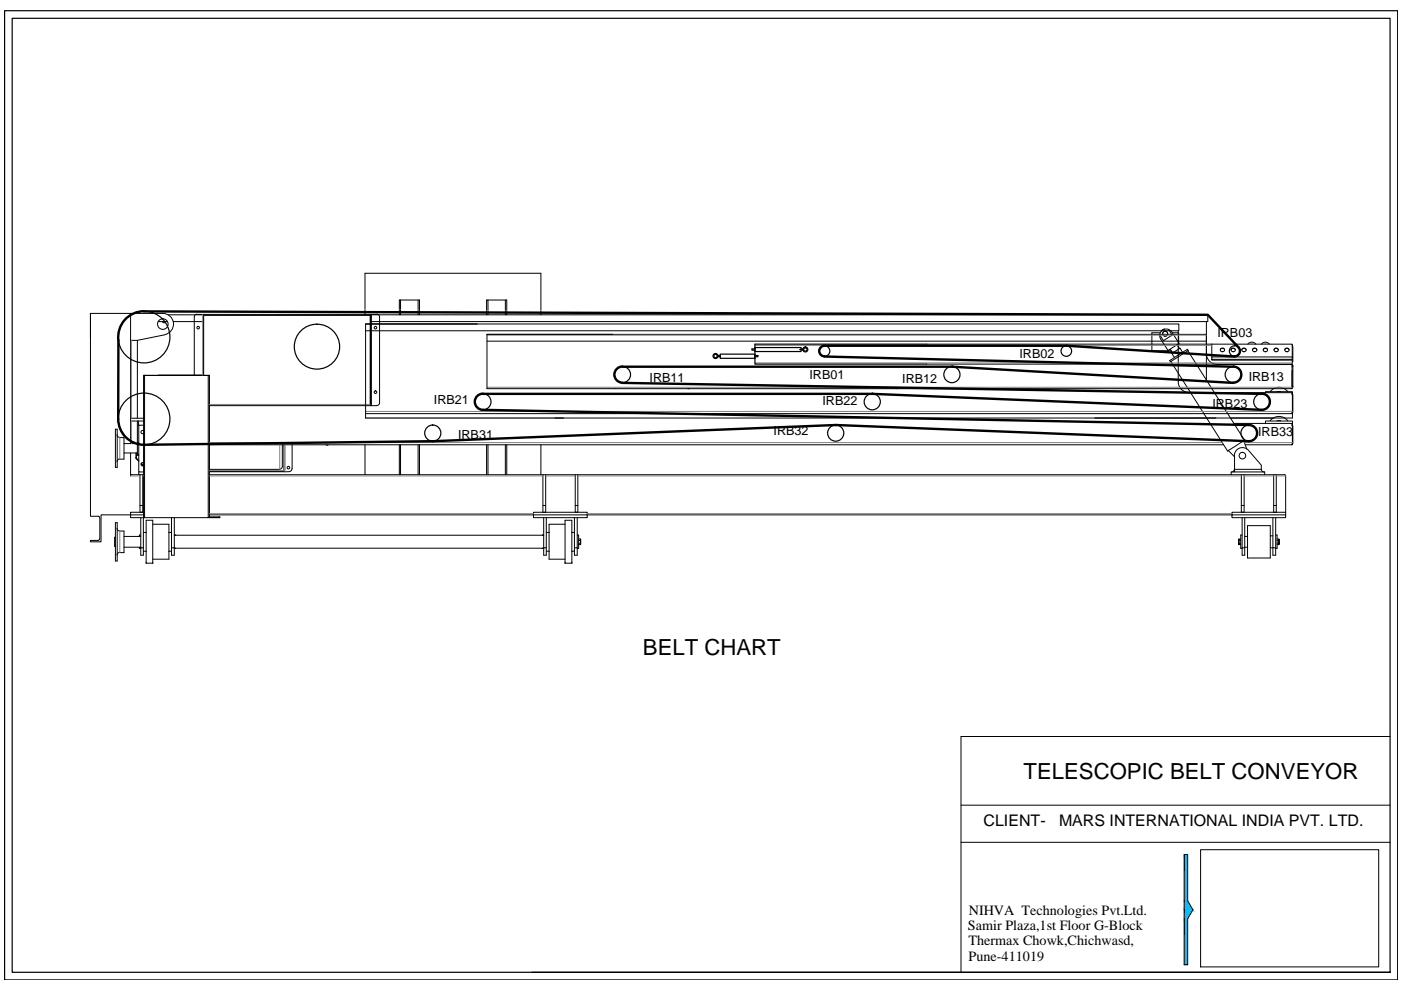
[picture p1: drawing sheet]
<svg xmlns="http://www.w3.org/2000/svg" width="297mm" height="210mm" viewBox="0 0 297 210" stroke-linecap="round" stroke-linejoin="round" font-family="sans-serif">
<!-- layer: 0 -->
<g fill="none" stroke="#000" stroke-width=".21">
<path d="M19.2 66.4v5.1M27.7 66.4h6.8M29.1 72.2v16.5M30.4 79.6h.2zM30.4 79.6v30.2h.2M30.6 79.6h13.6h-13.6M30.6 79.6v30.2M33.5 68.2h2M34.4 68.2l.4 .2 .4-.2M34.5 66.4a2.26 2.26 0 0 1 2.3 2.1 2.26 2.26 0 0 1-1.8 2.4M35 71l-5.9 1.2h-1.4M35.6 66.7h7.4"/>
<path d="M36.7 68.2h6.3M41.8 66.6l-.3 .1-.3 .5v12.3M41.8 66.7h36.7M43.1 79.5l-9.5 .1M43.1 66.9v12.7M44.2 79.6h.2h-.2v30.2h-13.6M44.4 79.6v30.2h-.2M77.4 65.6v-7.7h37.3v7.8M77.4 65.8v.9M77.5 70.1h172.4v-1.4h-172.4v19.9M78.6 66.9v-.2l-.1 .2h-35.4v-.2l.1 12.9M78.6 66.7h.1v19.3h-.1"/>
<path d="M78.7 66.7h177.4v1.5h-177.4M78.7 66.7h1.2M79.9 66.6l.3 .1 .3 .5v18.2l-.3 .5-.3 .1M84.7 65.8v.9M84.9 63.6h4v2M84.9 63.6h-.2v2M84.9 63.6v2M84.9 65.8v.9M88.6 63.6v2M88.6 65.8v.9M88.9 65.8v.9M103.2 65.7v-2.1h.3v2.1"/>
<path d="M103.2 65.9v.8M103.3 70.9h152.5v1.4h-152.5M103.3 70.9v11.5h42.9M103.3 70.9h26.6M103.5 63.6h3.9v2.1M103.5 65.9v.8M107.1 63.6v2.1M107.1 65.9v.8M107.4 65.9v.8M114.7 65.9v.8M196.5 73h60.4M246 70.6h-1.8v3.8h4.1"/>
<path d="M246.3 70.2a1.43 1.43 0 0 1 2.2 .2l1.5 2.4-2.3 1.5-1.7-2.7-.1-.9zM246.9 69.8l-.7 .4M247.7 69.8l.8 1.3-1.1 .7-.7 .4-.8-1.2M248 76.4l3.7-2.3 .2 .2-3.7 2.4zM248.1 74l.5 .8M248.6 70.6h1.3v2.1M249.6 73.1l.5 .8M249.8 70.1v10.9M249.9 72.9v.8M250.7 74.7l-.5-.9-1.7 1.1 .5 .9M251.8 74.4l12.1 19-3.6 2.2-12.1-18.9M255.8 75a2.26 2.26 0 0 0 2.2 2.2"/>
<path d="M255.8 68.2v12.4M256.9 75.7h17.1v.5h-17.1zM256.9 76.2v.2h17.1v-.2M256.9 73h17.1v2.7M256.9 73v2.7M258.1 77.3h15.8v5.1h-128.1M258.7 74.2l.3-.3h.5l.1 .3M261 74.2l.3-.3h.5l.1 .3M263.3 74.2l.3-.3h.4l.2 .3M265.6 74.2a.47 .47 0 0 1 .4-.3 .47 .47 0 0 1 .5 .3M266.2 72.9a1.08 1.08 0 0 0-1.6 0M267.8 74.2l.3-.3h.5l.1 .3"/>
<path d="M269.1 72.9a1.08 1.08 0 0 0-1.6 0M270.1 74.2a.45 .45 0 0 1 .5-.3 .45 .45 0 0 1 .4 .3M272.4 74.2l.3-.3h.5l.1 .3M273.9 77.3l.2 .3M273.9 77.6h.2v4.3M273.9 78.6v3.3h.2M273.9 77.8h.2M274 73.2l.1 3.5-.1 .3M274 76.4v.8h-77.5M24.5 91h.3v8.1h-.3zM24.8 92.2l.3 .5 1.2 .1v4.6h-.9M25.4 97.3l-.3 .1-.3 .5"/>
<path d="M26.3 94.1h2.8M26.3 96h2.8M27.7 88.7v-22.3h-8.5v43.1h1.7M27.7 88.7l-.1 5.4M27.7 96v4.9M27.7 88.7h2.7M27.7 89.3h2.7M28.8 97.1l.1 .1M28.8 96v1.1l.1-1.1M28.9 97.1v.1M28.9 97.3l.5 .5M28.9 96.5h.5"/>
<path d="M29 97.2l-.1 .1M29 97.2l.4 .5M29.1 93.8h.3M29.1 89.3v7h.3M29.4 89.3v.9M30 98.3l.4 .5M30 98.2l.4 .5-.4-.4M30.4 91.3a.36 .36 0 0 0-.5 .3 .36 .36 0 0 0 .5 .3M30.4 98.1a.36 .36 0 0 0-.5 .3 .36 .36 0 0 0 .5 .3M30.4 90.2h-1v9.9h1M44.4 86h34.1M44.4 99.9h15.8"/>
<path d="M44.4 94.3h215M59.9 94.3v4.6l-.3 .5-15.2 .1M60.2 94.3v5.7h1.1M61.9 99.4l-.3 .5-.3 .1M61.9 94.3v5.1M69.1 94.3l.4 .1M77.4 94.3v6.4M77.5 87.7h196.5M78.5 85.8l.1 .2v-19.1v18.9M78.7 86h1.2M84.7 94.3v6.4M84.9 94.3v6.4"/>
<path d="M88.6 94.3v6.4M88.9 94.3v6.4M103.2 94.3v6.4M103.5 94.3v6.4M107.1 94.3v6.4M107.4 94.3v6.4M114.7 94.3v6.4M249.8 80.9a2.26 2.26 0 0 0 2.3 2.3M252.1 83.3h21.9M260.4 95.5l1.3 1.3M261.6 89.8h12.4M261.7 99.5l-.3 .5-.3 .1"/>
<path d="M261.7 99.5h5.7M261.7 96.6v3.5M263.7 93.5l.6 1.7M264.7 95.5a1.71 1.71 0 0 0-1.9-.5 1.71 1.71 0 0 0-1.1 1.6M264.8 95.5l2.6 3.1v.9M267.4 99.5l.3 .5 .3 .1M268.3 89.8v-.5h5.7v.5M268.3 83.3v-.3h5.7v4.2M271.6 89.2h-.8M271.6 83.1h-.8M273 89.2a2.35 2.35 0 0 0-3.7 0M273 83a2.35 2.35 0 0 0-3.7 0"/>
<path d="M273.9 90.1l.1 .2M273.9 83.5l.1 .2M273.9 90.1l.2 .2v3.7l-.2 .3M273.9 83.4l.2 .3M273.9 83.5v.1M273.9 87.6v.1M273.9 90.1v.1M273.9 94.2v.1M274 94l-.1 .2M274 87.4l-.1 .1M274 94.2l-10 .1M274 87.6v1h-156.4"/>
<path d="M274 83.7v3.7M274 89.8v4.3M274.1 83.7v3.7l-.2 .2M274.1 81.9v.2h-.2M274.1 82l-.2 .4M20.8 109.5l.3 .2M21.2 109.8l-.1 4.5-.3 .2M24.5 113.9h-.2v2h.2M24.5 110.8h.3v8.1h-.3zM24.8 112l.3 .5 1.2 .1v4.6h-1.2l-.3 .5M26.3 116h3.5M26.3 113.7h3.5"/>
<path d="M28 100.6l-.3 .3M28 100.7h1.4M29.4 100.1v.6h1M29.5 116v.3h.3M29.7 100.7v6.5h.6v-6.5M29.7 107.2v1.4h.6v-1.4M29.8 109.8v6.3h.6v-6.3M29.8 116.1v1.6h.6v-1.6M29.8 113.4h-.3v.3M30.4 112.9h.6M30.4 116.9h.6M30.4 109.2h-2.7v.6h2.7"/>
<path d="M30.4 108.6h-2.7v.6h-6.3v5.7h-2.2v-.3h1.7M31 112.9v4M31 112.9v-2.6h1.4v9.1M31 119.4h.1M31 119.4h1.4M31 116.9v2.5M32.4 119.4h.1M32.4 111.2h3.4v7.4h-3.4M35.8 112.9h.6M35.8 116.9h.6M36.4 109.8v6.3h.6v-6.3M36.4 116.1v1.6h.6v-1.6"/>
<path d="M37 116.2h78.3M37 113.5h78.3M37 113.4l.3 .1M37.3 116.2l-.3 .1M44.4 109.6h2.1v.2h-2.1M44.4 100h15.8M44.4 109.2h68.7M44.4 100.7h70.7M46.5 109.6h.2v.2h-.2M113.1 109.2h11.4v.6h-11.4zM113.1 109.2v-.6h11.4v.6h136.7M115 116.2l.3 .1"/>
<path d="M115.1 107.2h.6v1.4h-.6zM115.1 107.2v-6.5h.6v6.5M115.3 109.8v6.3h.5v-6.3M115.3 116.1v1.6h.5v-1.6M115.3 113.4l-.3 .1M115.7 100.7h6.3M115.8 112.9h.6M115.8 116.9h.6M116.4 112.9v4M116.4 116.9v1.7h3.4M119.8 119.4h.1M119.8 119.4v-9.1h1.4v9.1"/>
<path d="M119.8 119.4h1.4M119.8 111.2h-3.4v1.7M121.2 119.4h.1M121.2 112.9h.6M121.2 116.9h.6M121.8 109.8v6.3h.6v-6.3M121.8 116.1v1.6h.6v-1.6M122 107.2h.5v1.4h-.5zM122 107.2v-6.5h.5v6.5M122.4 113.4h.3v2.9h-.3M122.5 100.7h140.7M122.7 114.3h.4v.1v-.1"/>
<path d="M122.7 115.5h.4v-.2v.2M122.7 115.2h.4M122.7 114.6h.4M123.1 114.4v.9zM261 100.7v-.6h7.1v.6M261.2 109.2h11.4v.6h-11.4zM261.2 109.2v-.6h11.4v.6M262.7 114.3l-.1 .6v-.6h.5M262.7 115.2l-.1-.3v.4l.1-.1h.4M262.7 115.5l-.1-.2 .1 .2h.4M262.7 114.6h.4M263.2 100.7h.6v7.9h-.6z"/>
<path d="M263.2 107.2h.6M263.4 113.4h-.3v2.9h.3M263.4 109.8v6.3h.5v-6.3M263.4 116.1v1.6h.5v-1.6M263.8 100.7h6.2M263.9 116h.6M263.9 113.7h.6M264.5 111.4h4.8v6.9h-4.8zM269.3 116.1h.6v1.6h.6v-1.6M269.3 113.6h.6M269.9 109.8v6.3h.6v-6.3M270 107.2h.6v1.4h-.6z"/>
<path d="M270 107.2v-6.5h.6v6.5M270.5 113.4h.3v2.9h-.3M270.6 100.7h1.7M270.8 115.5h.3l.1-.6-.1 .6M270.8 114.3h.3l.1 .1M270.8 115.2h.3M270.8 114.6h.3M271.1 114.3l.1 .1M271.2 114.4v.5zM272.3 100.6l.3 .3M272.6 100.9v7.7M294.7 156.2h-90.9v49.9"/>
<path d="M203.8 170.7h90.9M203.8 178.6h90.9M251.1 181.2h.7v9.8l1.1 1.9-1.1 1.9v9.7h-.7zM254.6 180.2h37.7v24.8h-37.7z"/>
<circle cx="34.5" cy="68.7" r="1.12"/>
<circle cx="42" cy="69.5" r=".28"/>
<circle cx="79.6" cy="69.5" r=".28"/>
<circle cx="247" cy="70.7" r=".53"/>
<circle cx="259.2" cy="74.1" r=".43"/>
<circle cx="261.5" cy="74.1" r=".43"/>
<circle cx="263.8" cy="74.1" r=".43"/>
<circle cx="266" cy="74.1" r=".43"/>
<circle cx="268.3" cy="74.1" r=".43"/>
<circle cx="270.6" cy="74.2" r=".41"/>
<circle cx="272.9" cy="74.1" r=".43"/>
<circle cx="61.2" cy="99.2" r=".28"/>
<circle cx="79.6" cy="83.1" r=".28"/>
<circle cx="263.4" cy="96.6" r=".7"/>
</g>
<g fill="none" stroke="#808080" stroke-width=".21">
<path d="M27.9 72.2v16.5M43 66.7v12.8M103.3 71.1h152.5M160.1 73.2h96.8M160.1 76.9h113.9M265.8 73h-.8M268.7 73h-.8M25.4 92.8v4.6M27.9 89.3v4.8M44.4 85.8h34.1M44.4 99.8h15.8M44.4 93.8h214.8"/>
<path d="M59.3 94.3v5.2M60.5 94.3v5.7M77.5 87.2h196.5M103.3 82.1h170.6M263.9 93.8h10.1M25.4 112.6v4.6M27.7 100.9h2M30.3 100.9h.1M44.4 108.9h68.7M44.4 100.9h70.7M115.7 100.9h6.3M122.5 100.9h140.7"/>
<path d="M124.5 108.9h136.7M263.8 100.9h6.2M270.6 100.9h2"/>
</g>
<g fill="none" stroke="#000" stroke-width=".25">
<path d="M1 2.3h295.3v205.5h-295.3zM2.6 3.9h292.1v202.2h-292.1zM77.5 68.7h23.7M152.3 75.4h.4v.2h-.4zM152.7 75.1h7.4v.9h-7.4zM160.1 73.7h9.7v.8h-9.7zM160.1 74h-.7v.2h.7M160.1 75.4h.6v.2h-.6M169.5 74.1h.3M169.8 74h.5v.2h-.5M196.5 73h-36.4v4.2h36.4M77.5 88.6h42"/>
<path d="M190 82.4h.1M232.2 88.6h25.6M112.7 206.1h182"/>
<circle cx="30.5" cy="71.5" r="5.5"/>
<circle cx="67.2" cy="73.5" r="4.8"/>
<circle cx="132" cy="79.4" r="1.71"/>
<circle cx="151.7" cy="75.5" r=".53"/>
<circle cx="151.7" cy="75.5" r=".36"/>
<circle cx="170.8" cy="74.1" r=".36"/>
<circle cx="170.8" cy="74.1" r=".53"/>
<circle cx="174.8" cy="74.4" r="1.12"/>
<circle cx="201.8" cy="79.4" r="1.71"/>
<circle cx="226.1" cy="74.4" r="1.12"/>
<circle cx="261.5" cy="79.4" r="1.71"/>
<circle cx="261.8" cy="74.4" r="1.12"/>
<circle cx="30.5" cy="88.8" r="5.5"/>
<circle cx="91.8" cy="91.8" r="1.71"/>
<circle cx="102.4" cy="85.2" r="1.71"/>
<circle cx="177.2" cy="91.8" r="1.71"/>
<circle cx="184.9" cy="85.2" r="1.71"/>
<circle cx="264.8" cy="91.8" r="1.71"/>
<circle cx="267.5" cy="85.2" r="1.71"/>
</g>
<g fill="none" stroke="#000" stroke-width=".51">
<path d="M30.6 66a5.5 5.5 0 0 0-5.5 6.2v16.6M30.6 66l225.5 .7 6.5 7M132 77.7a1.71 1.71 0 0 0-1.7 1.7 1.71 1.71 0 0 0 1.6 1.7M132 77.8h69.8l59.6 3.4M174.8 75.6l86.7 2.2M174.8 73.3a1.12 1.12 0 0 0-1.1 1.1 1.12 1.12 0 0 0 1.1 1.2M174.8 73.3h51.3M201.8 77.7h.2M226.1 73.3l35.6 2.3M261.5 77.7a1.71 1.71 0 0 1 1.7 1.8 1.71 1.71 0 0 1-1.8 1.6M262.6 73.7a1.12 1.12 0 0 1 .2 1.2 1.12 1.12 0 0 1-1.1 .6M25.1 88.8a5.5 5.5 0 0 0 5.5 5.5l61.2-.8 85.5-3.4"/>
<path d="M102.4 83.5h82.6M102.4 83.5a1.71 1.71 0 0 0-1.7 1.7 1.71 1.71 0 0 0 1.6 1.7l162.5 3.2M132 81.2l135.6 2.3M177.3 90.1l87.4 3.4a1.71 1.71 0 0 0 1.8-1.6 1.71 1.71 0 0 0-1.7-1.8M184.9 83.5h.1M267.5 83.5a1.71 1.71 0 0 1 1.7 1.7 1.71 1.71 0 0 1-1.7 1.7l-82.5-3.4"/>
</g>
<g fill="#00bfff" stroke="#00bfff" stroke-width=".21">
<path d="M251.1 181.2v9.8h.7zM251.1 181.2h.7v9.8z"/>
<path d="M251.1 191v1.9h1.8zM251.1 191h.7l1.1 1.9z"/>
<path d="M251.1 192.9v1.9h.7zM251.1 192.9h1.8l-1.1 1.9z"/>
<path d="M251.1 194.8v9.7h.7zM251.1 194.8h.7v9.7z"/>
</g>
<g font-size="4.7">
<text x="136.3" y="138.8">BELT CHART</text>
<text x="217" y="165.1">TELESCOPIC BELT CONVEYOR</text>
</g>
<g font-size="3.4">
<text x="208.5" y="175.2">CLIENT-</text>
<text x="224.5" y="175.2">MARS INTERNATIONAL INDIA PVT. LTD.</text>
</g>
<g font-size="3">
<text x="205.2" y="197.2">Samir Plaza,1st Floor G-Block</text>
<text x="205.4" y="194">NIHVA Technologies Pvt.Ltd.</text>
<text x="205.3" y="200.4">Thermax Chowk,Chichwasd,</text>
<text x="205.4" y="203.7">Pune-411019</text>
</g>
<g font-size="2.7">
<text x="258.1" y="71.4">IRB03</text>
<text x="216.2" y="76">IRB02</text>
<text x="137.7" y="81">IRB11</text>
<text x="171.6" y="80.4">IRB01</text>
<text x="191.3" y="81.2">IRB12</text>
<text x="264.8" y="80.8">IRB13</text>
<text x="92" y="85.7">IRB21</text>
<text x="174.4" y="86">IRB22</text>
<text x="257" y="86.5">IRB23</text>
<text x="97.1" y="93.1">IRB31</text>
<text x="164" y="92.3">IRB32</text>
<text x="266.7" y="92.5">IRB33</text>
</g>
</svg>
